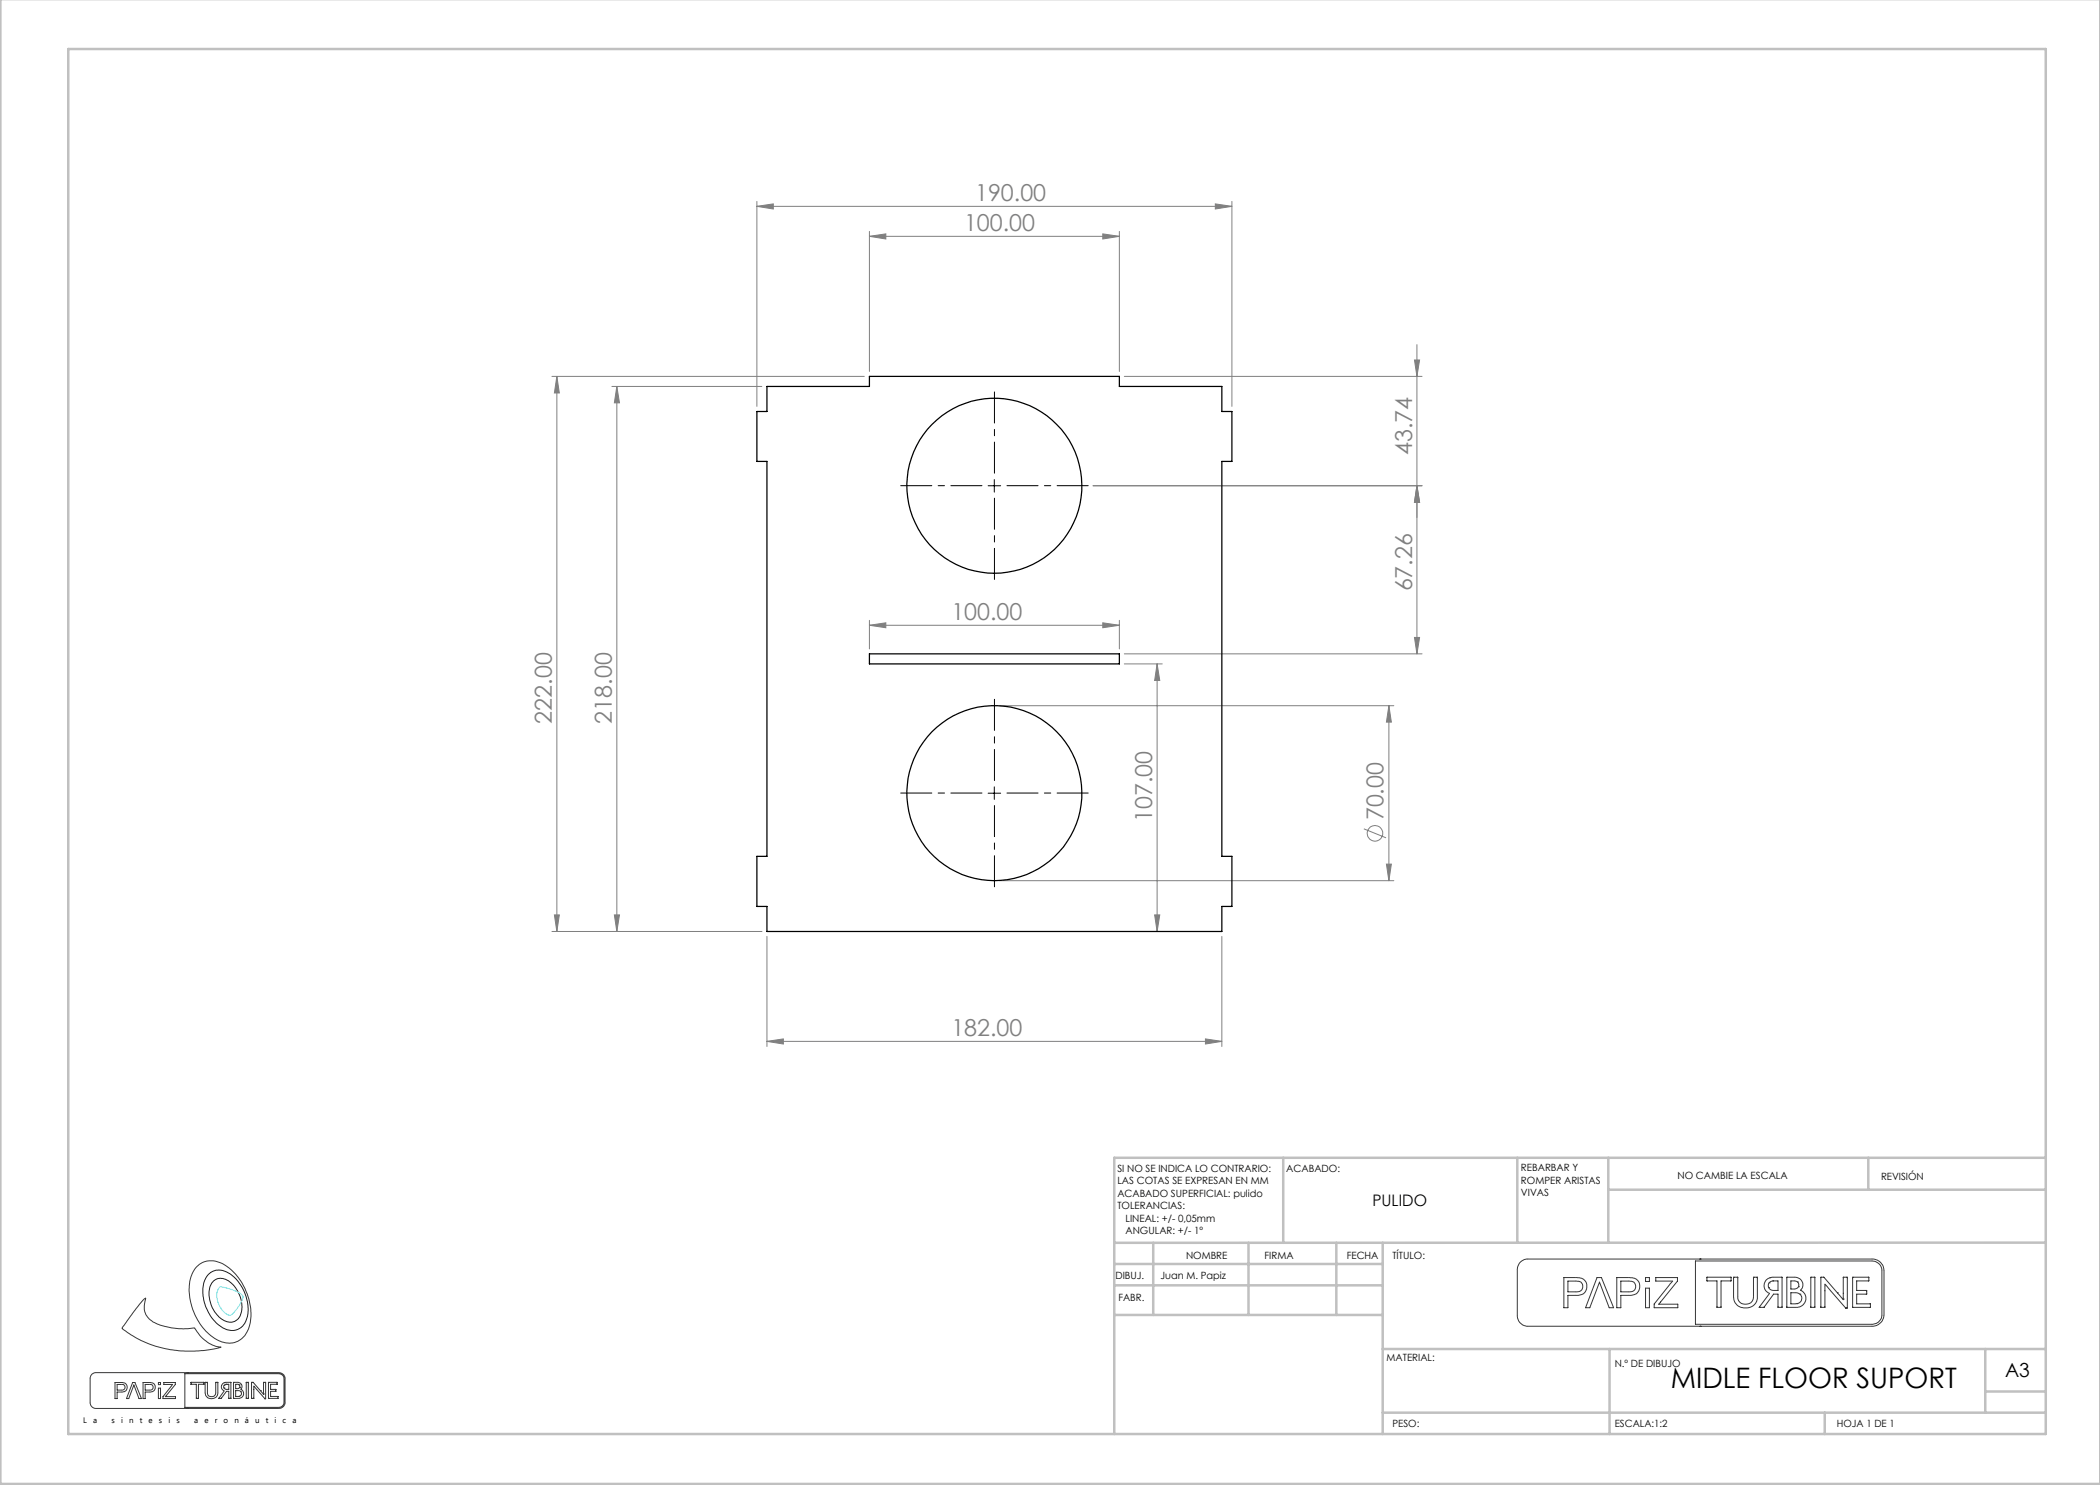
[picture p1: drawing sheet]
<svg xmlns="http://www.w3.org/2000/svg" width="420mm" height="297mm" viewBox="0 0 420 297" stroke-linecap="round" stroke-linejoin="round" font-family="sans-serif">
<g fill="none" stroke="#808080" stroke-width=".2">
<path d="M151.4 41.3l3.3-.5v1zM151.4 40.3v41M151.4 41.3h95M173.9 47.3l3.3-.5v1zM173.9 46.3v28M173.9 47.3h50M220.6 46.8l3.3 .5-3.3 .5zM223.9 46.3v28M243.1 40.8l3.3 .5-3.3 .5zM246.4 40.3v41M110.4 75.3h62.5M111.4 75.3v111"/>
<path d="M111.4 75.3l.5 3.3h-1zM122.4 77.3h30M123.4 77.3v109M123.4 77.3l.5 3.3h-1zM224.9 75.3h59.5M282.9 72h1l-.5 3.3zM283.4 68.9v61.9M283.4 97.2l.5 3.3h-1zM284.4 97.2h-65.8M173.9 125.1l3.3-.5v1zM173.9 124.1v5.7M173.9 125.1h50"/>
<path d="M220.6 124.6l3.3 .5-3.3 .5zM223.9 124.1v5.7M224.9 132.8h7.5M224.9 130.8h59.5M231.4 132.8l.6 3.3h-1.1zM231.4 132.8v53.5M282.9 127.5h1l-.5 3.3zM199.9 141.1h78.9M277.8 141.1v35M277.8 141.1l.5 3.3h-1zM199.9 176.1h78.9M272.8 165.8l4.4 1.8"/>
<path d="M277.3 172.8h1l-.5 3.3zM110.4 186.3h42M110.9 183h1l-.5 3.3zM122.9 183h1l-.5 3.3zM153.4 187.3v22M230.9 183h1.1l-.6 3.3zM244.4 187.3v22M153.4 208.3l3.3-.5v1zM153.4 208.3h91M241.1 207.8l3.3 .5-3.3 .5z"/>
<circle cx="275" cy="166.7" r="1.56"/>
</g>
<path d="M41.6 255a3.3 3.3 0 0 1 4.6-.1 8.5 8.5 0 0 1 3 9.2 3.1 3.1 0 0 1-5.1 1.2 8.3 8.3 0 0 1-3-9.5zM42.8 256.1a2.75 2.75 0 0 1 3.8 .8 5.8 5.8 0 0 1 1.2 6.7 2.41 2.41 0 0 1-3.7 .1 6 6 0 0 1-1.8-7.1z" fill="none" stroke="#191924" stroke-width=".2"/>
<g fill="none" stroke="#373737" stroke-width=".2">
<path d="M28.9 259.7h.2l-.1 .5a3.6 3.6 0 0 0 2.5 4.6 14.8 14.8 0 0 0 7.4 .8 7.3 7.3 0 0 0 5.3 3.8l-2.8 .6a22.3 22.3 0 0 1-17-4.3l2.8-3.9zM39.5 253.2a4.6 4.6 0 0 1 6.1 .2 11.8 11.8 0 0 1 4.2 12.1 4.2 4.2 0 0 1-6.6 2.3 11.8 11.8 0 0 1-5-12.6l.7-1.4zM304.1 252.4l.7-.5 .5-.1h69.1a2.35 2.35 0 0 1 2.4 2.3v8.9a2.42 2.42 0 0 1-2.4 2.3h-68.8a2.17 2.17 0 0 1-2.1-2.2v-9.3l.1-.7zM312.8 255.5h2.3a1.85 1.85 0 0 1 2.2 2.3 1.83 1.83 0 0 1-2.2 1.3h-1.5v2.4h-.8zM313.6 256.2h1.5a1.12 1.12 0 0 1 1.5 1.1 1.12 1.12 0 0 1-1.5 1.1h-1.5zM319.4 255.5h.9l2.4 6h-.9l-1.9-5.1-1.9 5.1h-.9zM323.4 255.5h2.2a1.81 1.81 0 0 1 2.3 1.6 1.79 1.79 0 0 1-2.2 2h-1.5v2.4h-.8zM324.2 256.2h1.5a1.12 1.12 0 0 1 1.4 1.1 1.12 1.12 0 0 1-1.4 1.1h-1.5zM329.1 255.5h.8v.8h-.8zM329.1 257.6h.8v3.9h-.8zM331.2 255.5h4.3v.7l-3.7 4.6h3.8v.7h-4.8v-.7l3.7-4.6h-3.3zM339.1 252.2h35.3a1.99 1.99 0 0 1 2 1.9v8.9a1.99 1.99 0 0 1-2 1.9h-35.3z"/>
<path d="M340 251.8h.1M341.4 255.4h4.8v.8h-2v5.3h-.8v-5.3h-2zM346.7 255.4h.9v3.9a1.57 1.57 0 0 0 1.5 1.5 1.57 1.57 0 0 0 1.6-1.5v-3.9h.8v4a2.42 2.42 0 0 1-1.7 2.1 2.42 2.42 0 0 1-2.6-.8l-.3-.3-.2-.9zM353.2 256l.5-.3 .7-.3h2v6.1h-.8v-2.7h-.9l-1.9 2.7h-1l2.1-2.8a1.67 1.67 0 0 1-.7-2.7zM353.7 257.5h.1M353.8 256.6l-.1 .3v.6M353.8 256.6h.1M354 255.5h.1M354.5 256.2h.1M354.5 256.2h1.1v1.9h-1.2l-.7-.6M354.5 256.2l-.7 .4M357.4 255.4h1.5a1.53 1.53 0 0 1 1.5 .9 1.53 1.53 0 0 1-.3 1.8 1.79 1.79 0 0 1 1 2 1.79 1.79 0 0 1-1.9 1.4h-1.8z"/>
<path d="M359.5 256.4l.2 .3v.6M359.5 256.4l-.5-.2h-.8v1.6h.9l.6-.5M359.5 256.4h.1M359.7 257.3h.1M360 258.8h.1M360 258.8a1.09 1.09 0 0 1 .3 1.2 1.09 1.09 0 0 1-.9 .7M360 258.8l-.7-.3h-1.1v2.3l1.2-.1M360.1 258.1h.1M362.2 255.4h.8v6.1h-.8zM367.5 258.6l1.2 1.4v-.2M367.5 258.6l-2.7-3.2h-.6v6.1h.8v-4.7l4.1 4.8h.4v-6.2h-.8v4.4M367.5 258.6h.1"/>
<path d="M368.7 259.8h.1M370.5 255.4h3.3v.8h-2.5v1.9h2v.7h-2v2h2.8v.7h-3.6zM18.4 274.8l.7-.3h36.6a1.21 1.21 0 0 1 1.3 1.2v4.8a1.21 1.21 0 0 1-1.3 1.2h-36.5a1.21 1.21 0 0 1-1.2-1.1v-5zM23 276.5h1.2a.98 .98 0 0 1 1.3 .9 .98 .98 0 0 1-1.3 1h-.8v1.3h-.4zM23.4 276.9h.8a.59 .59 0 0 1 .8 .6 .59 .59 0 0 1-.8 .5h-.8zM26.5 276.5h.5l1.3 3.2h-.5l-1-2.7-1 2.7h-.5zM28.6 276.5h1.2a.98 .98 0 0 1 1.3 .9 .98 .98 0 0 1-1.2 1h-.9v1.3h-.4zM29 276.9h.8a.59 .59 0 0 1 .8 .5 .59 .59 0 0 1-.7 .6h-.9zM31.7 276.5h.4v.4h-.4zM31.7 277.6h.4v2.1h-.4zM32.8 276.5h2.3v.4l-2 2.4h2v.4h-2.5v-.4l1.9-2.4h-1.7zM37 274.7h18.7a1.03 1.03 0 0 1 1.1 1v4.8a1.09 1.09 0 0 1-1.1 1h-18.7z"/>
<path d="M37.5 274.5h.1M38.2 276.5h2.6v.4h-1.1v2.8h-.4v-2.8h-1.1zM41 276.5h.5v2a.83 .83 0 0 0 .8 .8 .83 .83 0 0 0 .8-.8v-2h.5v2a1.27 1.27 0 0 1-1.3 1.2 1.27 1.27 0 0 1-1.3-1.2zM44.4 276.8l.6-.3h1.2v3.2h-.4v-1.4h-.5l-1 1.4h-.6l1.1-1.5a.88 .88 0 0 1-.4-1.4zM44.8 277.6h.1M44.8 277.1h.1M44.8 277.1v.5M44.9 276.5h.1M45.2 276.9h.6v1h-.6l-.4-.3M45.2 276.9l-.4 .2M45.2 276.9h.1M46.7 276.5h.8a.8 .8 0 0 1 .8 .4 .8 .8 0 0 1-.1 .9 .96 .96 0 0 1 .5 1.2 .96 .96 0 0 1-1 .7h-1z"/>
<path d="M47.8 279.3h.1M47.8 277h.1M47.8 277l.1 .5M47.8 277l-.7-.1v.8h.5l.3-.2M47.9 277.5h.1M48.1 278.3a.58 .58 0 0 1 .2 .6 .58 .58 0 0 1-.5 .4M48.1 278.3l-1-.2v1.2h.7M48.1 278.3h.1M48.2 277.8h.1M49.2 276.5h.5v3.2h-.5zM52.1 278.1l-1.5-1.6h-.3v3.2h.5v-2.5l2.2 2.5h.1v-3.2h-.4v2.3M52.1 278.1h.1"/>
<path d="M52.1 278.1l.6 .7M52.7 278.8h.1M53.7 276.5h1.7v.4h-1.3v1h1.1v.4h-1.1v1h1.5v.4h-1.9zM340 265.3h.1M359.4 260.7h.1M37.5 281.7h.1"/>
</g>
<path d="M44 257.3l1.1 .3a5.5 5.5 0 0 1 3.5 1.7 6.5 6.5 0 0 1-2.6 3.8 4.2 4.2 0 0 1-2.6-4.4l.2-.9z" fill="none" stroke="#71e1e1" stroke-width=".2"/>
<path d="M196.4 97.1h-16.3M198.9 94.6v-16.2M198.9 99.6v16.3M201.4 97.1h16.2M196.4 158.6h-16.3M198.9 156.1v-16.2M201.4 158.6h16.2M198.9 161.1v16.3" fill="none" stroke="#000" stroke-width=".2" stroke-dasharray="15.2 1.3 1.3 1.3" stroke-dashoffset="9"/>
<path d="M197.6 97.2h2.5M198.9 95.9v2.5M197.6 158.6h2.5M198.9 157.4v2.5" fill="none" stroke="#000" stroke-width=".2"/>
<g fill="none" stroke="#c0c0c0" stroke-width=".5">
<path d="M.1 -.1v296.9h419.9M13.7 9.8h395.5v277h-395.5zM256.6 231.6v17M303.5 231.6v17M321.7 231.6v17M321.7 237.9h87.5M373.7 231.6v6.3M409.2 231.6h-186.4v55.2M222.8 257.1h53.7M222.8 252.8h53.7M230.6 248.6v14.4M249.7 248.6v14.4"/>
<path d="M267.3 248.6v14.4M276.5 248.6v38.2M409.2 248.5l-186.4 .1M222.8 263h53.7M276.5 269.8h132.7M321.9 269.8v17M397.1 269.8v12.7M397.1 278.3h12.1M276.5 282.5h132.7M364.9 282.5v4.3"/>
</g>
<g fill="#808080">
<path d="M173.9 47.3l3.3-.5v1zM220.6 46.8l3.3 .5-3.3 .5zM151.4 41.3l3.3-.5v1zM243.1 40.8l3.3 .5-3.3 .5zM153.4 208.3l3.3-.5v1zM241.1 207.8l3.3 .5-3.3 .5zM173.9 125.1l3.3-.5v1zM220.6 124.6l3.3 .5-3.3 .5z"/>
<path d="M282.9 127.5h1l-.5 3.3zM283.4 97.2l.5 3.3h-1z"/>
<path d="M111.4 75.3l.5 3.3h-1zM110.9 183h1l-.5 3.3zM123.4 77.3l.5 3.3h-1zM122.9 183h1l-.5 3.3zM277.8 141.1l.5 3.3h-1zM277.3 172.8h1l-.5 3.3zM231.4 132.8l.6 3.3h-1.1zM230.9 183h1.1l-.6 3.3zM282.9 72h1l-.5 3.3zM283.4 97.2l.5 3.3h-1z"/>
</g>
<g fill="none" stroke="#000" stroke-width=".25">
<path d="M153.4 77.3h20.5v-2h50v2h20.5v5h2v10h-2v79h2v10h-2v5h-91v-5h-2v-10h2v-79h-2v-10h2zM173.9 130.8h50v2h-50z"/>
<circle cx="198.9" cy="97.1" r="17.5"/>
<circle cx="198.9" cy="158.6" r="17.5"/>
</g>
<text font-size="5.6" x="334.2" y="277.7">MIDLE FLOOR SUPORT</text>
<g font-size="4.7" fill="#808080">
<text x="195" y="40.3">190.00</text>
<text x="192.8" y="46.3">100.00</text>
<text x="282.4" y="91" transform="rotate(-90 282.4 91)">43.74</text>
<text x="282.4" y="118.3" transform="rotate(-90 282.4 118.3)">67.26</text>
<text x="190.3" y="124">100.00</text>
<text x="110.4" y="144.7" transform="rotate(-90 110.4 144.7)">222.00</text>
<text x="122.4" y="144.7" transform="rotate(-90 122.4 144.7)">218.00</text>
<text x="230.4" y="164.4" transform="rotate(-90 230.4 164.4)">107.00</text>
<text x="276.7" y="164.1" transform="rotate(-90 276.7 164.1)">70.00</text>
<text x="190.3" y="207.3">182.00</text>
</g>
<text font-size="3.9" x="401" y="275.4">A3</text>
<text font-size="3.2" x="274.5" y="241.2">PULIDO</text>
<g font-size="2">
<text x="223.5" y="234.4">SI NO SE INDICA LO CONTRARIO:</text>
<text x="223.5" y="236.9">LAS COTAS SE EXPRESAN EN MM</text>
<text x="223.5" y="239.4">ACABADO SUPERFICIAL: pulido</text>
<text x="257.2" y="234.4">ACABADO:</text>
<text x="304.2" y="234.3">REBARBAR Y</text>
<text x="304.2" y="236.8">ROMPER ARISTAS</text>
<text x="304.2" y="239.3">VIVAS</text>
<text x="335.5" y="235.8">NO CAMBIE LA ESCALA</text>
<text x="376.2" y="235.9">REVISIÓN</text>
<text x="223.5" y="241.9">TOLERANCIAS:</text>
<text x="225.1" y="244.4">LINEAL: +/- 0,05mm</text>
<text x="225.1" y="246.9">ANGULAR: +/- 1º</text>
<text x="237.2" y="251.8">NOMBRE</text>
<text x="252.9" y="251.7">FIRMA</text>
<text x="269.3" y="251.7">FECHA</text>
<text x="278.5" y="251.7">TÍTULO:</text>
<text x="223.1" y="255.9">DIBUJ.</text>
<text x="232.1" y="255.9">Juan M. Papiz</text>
<text x="223.7" y="260.1">FABR.</text>
<text x="277.3" y="272.3">MATERIAL:</text>
<text x="323" y="273.4">N.º DE DIBUJO</text>
<text x="278.5" y="285.3">PESO:</text>
<text x="323" y="285.4">ESCALA:1:2</text>
<text x="367.4" y="285.4">HOJA 1 DE 1</text>
</g>
<g font-size="1.6">
<text x="16.7" y="284.6">L</text>
<text x="18.6" y="284.6">a</text>
<text x="22.3" y="284.6">s</text>
<text x="24.2" y="284.6">i</text>
<text x="25.8" y="284.6">n</text>
<text x="28" y="284.6">t</text>
<text x="29.7" y="284.6">e</text>
<text x="31.8" y="284.6">s</text>
<text x="33.7" y="284.6">i</text>
<text x="35.3" y="284.6">s</text>
<text x="38.8" y="284.6">a</text>
<text x="40.9" y="284.6">e</text>
<text x="42.9" y="284.6">r</text>
<text x="44.7" y="284.6">o</text>
<text x="46.9" y="284.6">n</text>
<text x="49" y="284.6">á</text>
<text x="51" y="284.6">u</text>
<text x="53.2" y="284.6">t</text>
<text x="54.9" y="284.6">i</text>
<text x="56.5" y="284.6">c</text>
<text x="58.5" y="284.6">a</text>
</g>
</svg>
